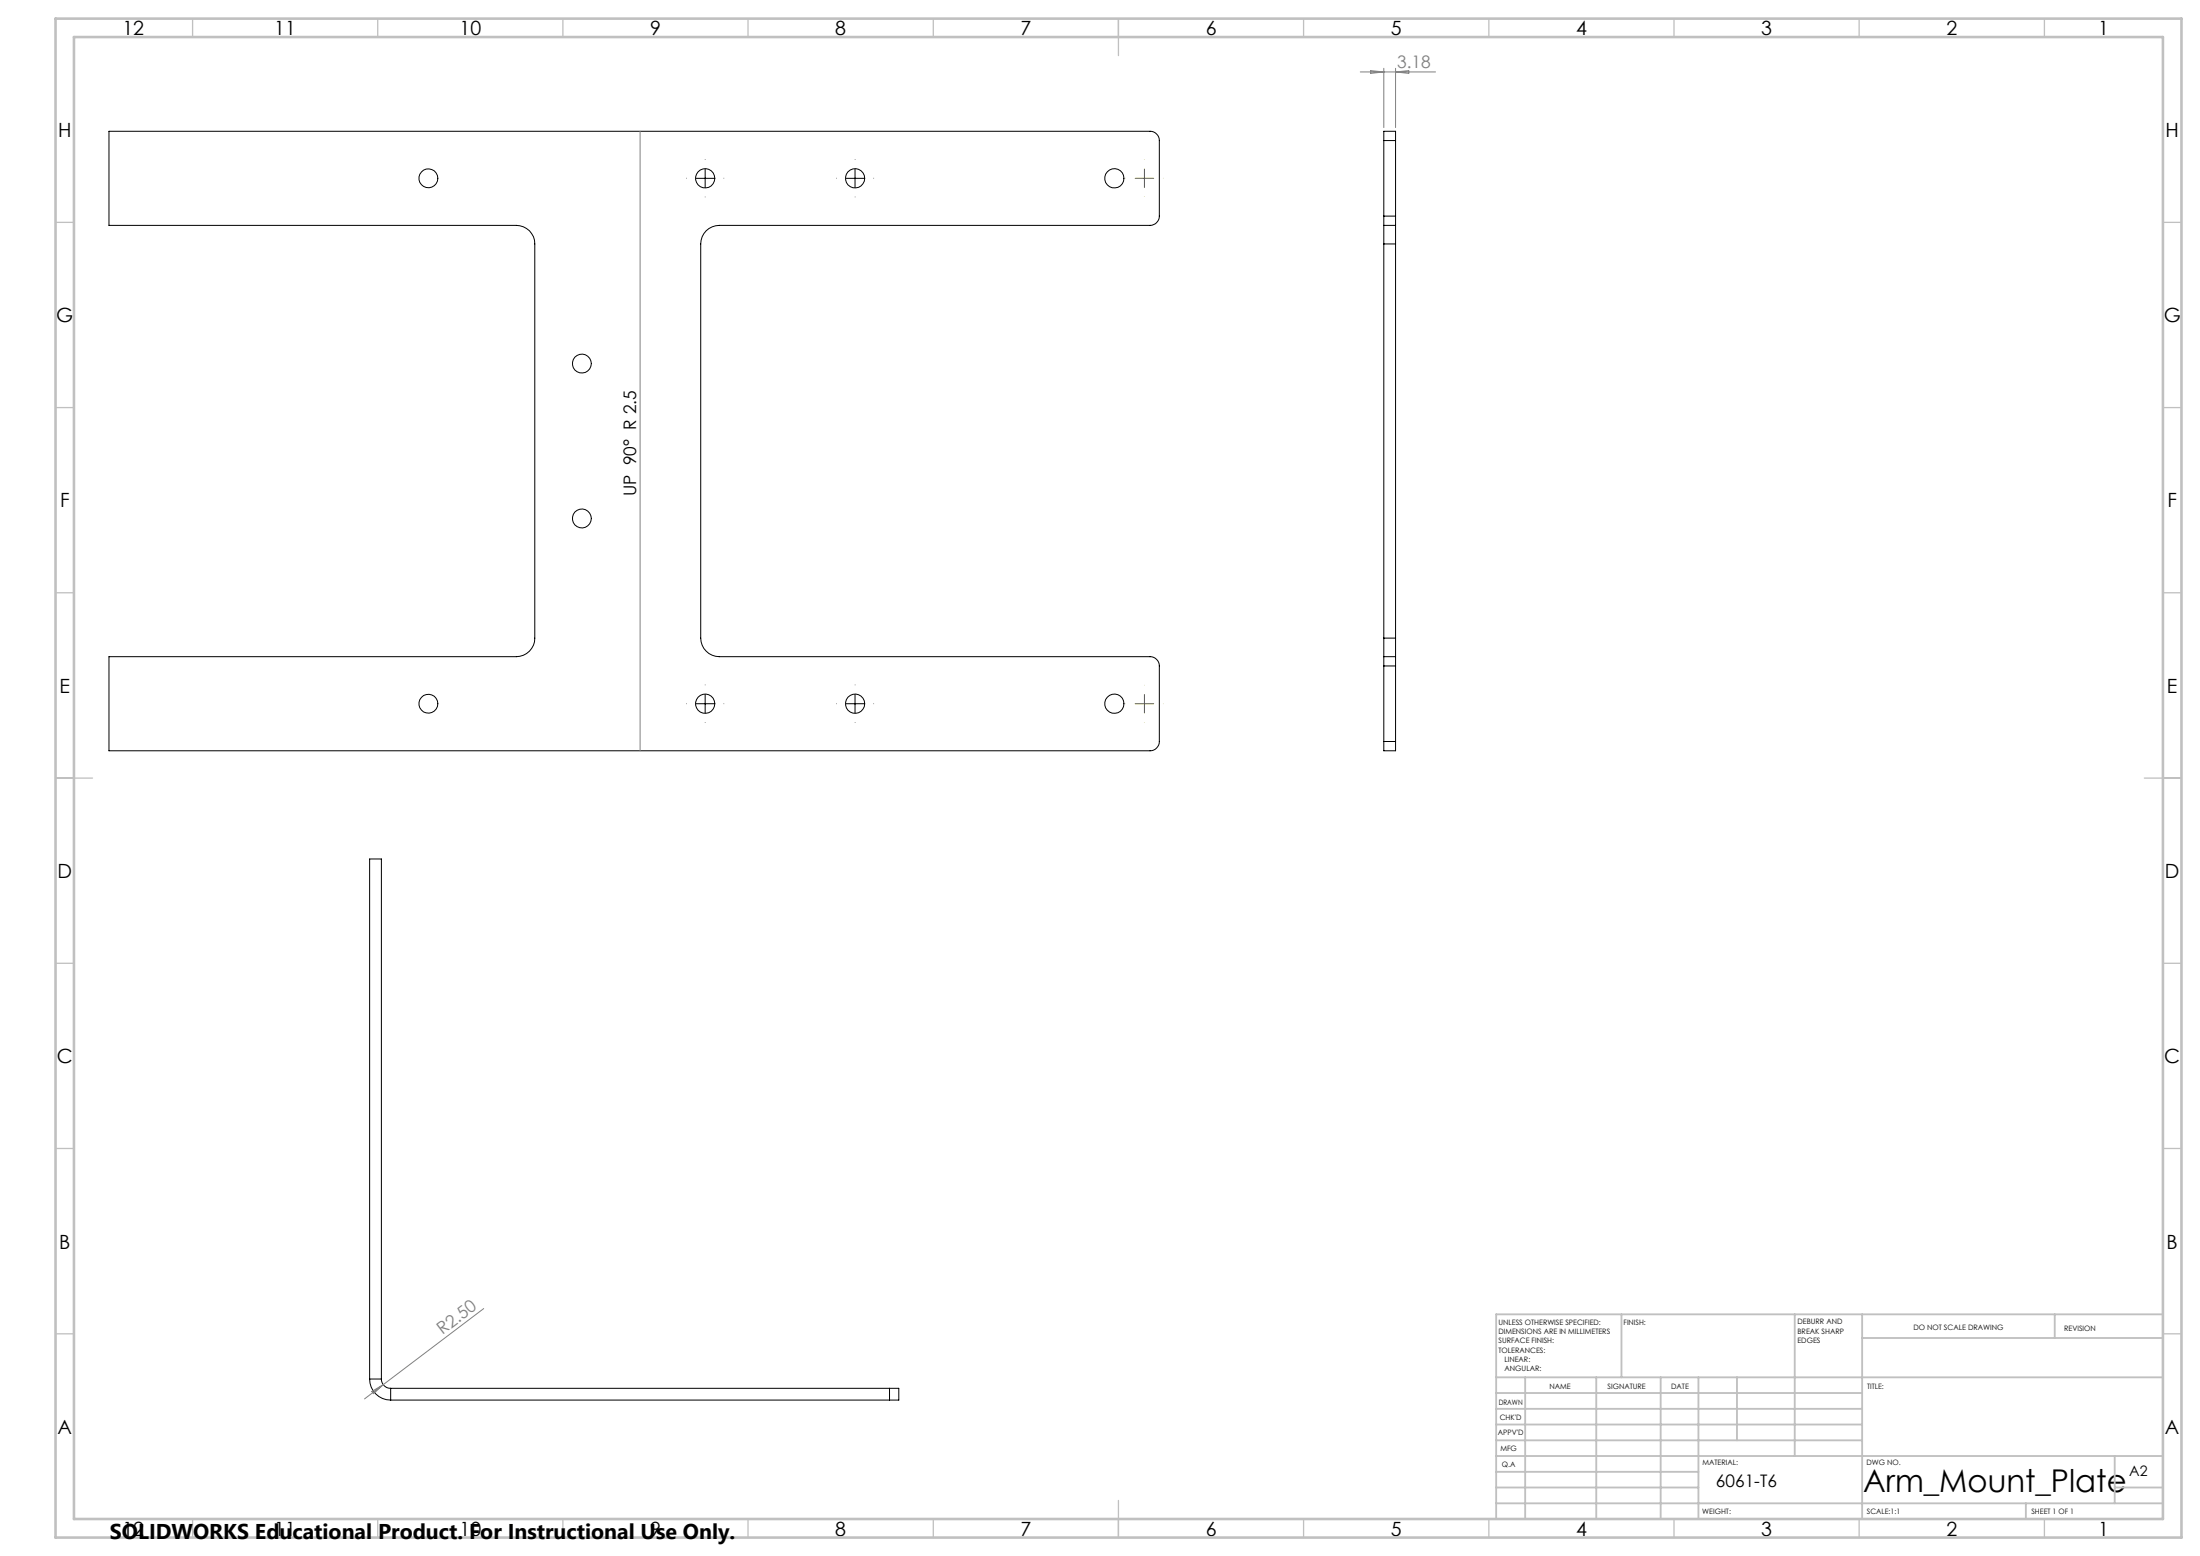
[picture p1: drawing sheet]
<svg xmlns="http://www.w3.org/2000/svg" width="594mm" height="420mm" viewBox="0 0 594 420" stroke-linecap="round" stroke-linejoin="round" font-family="sans-serif">
<g fill="none" stroke="#000" stroke-width=".27">
<path d="M29.4 35.4h281.1a2.53 2.53 0 0 1 2.5 2.5v20.4a2.53 2.53 0 0 1-2.5 2.5h-116.3a5 5 0 0 0-5 5v106.4a5.1 5.1 0 0 0 5 5.1h116.3a2.53 2.53 0 0 1 2.5 2.5v20.3a2.53 2.53 0 0 1-2.5 2.6h-281.1v-25.4h110a5 5 0 0 0 5-5.1v-106.4a4.9 4.9 0 0 0-5-5h-110zM373.6 37.9v-2.5h3.2v2.5M373.6 37.9v20.4M373.6 37.9h3.2M376.8 37.9v20.4M187.9 48.1h5M190.4 45.6v5M228.4 48.1h5M230.9 45.6v5M373.6 58.3v2.5M373.6 58.3h3.2M376.8 58.3v2.5"/>
<path d="M373.6 60.8v5M373.6 60.8h3.2M373.6 65.8v106.4M373.6 65.8h3.2M376.8 60.8v5M376.8 65.8v106.4M373.6 177.3v2.5M373.6 172.2v5.1M373.6 177.3h3.2M373.6 179.8v20.3M373.6 179.8h3.2M373.6 172.2h3.2"/>
<path d="M376.8 177.3v2.5M376.8 172.2v5.1M376.8 179.8v20.3M187.9 190h5M190.4 187.4v5.1M228.4 190h5M230.9 187.4v5.1M373.6 200.1v2.6h3.2v-2.6M373.6 200.1h3.2M99.8 372.2a5.7 5.7 0 0 0 5.7 5.7M99.8 372.2h3.2M99.8 372.2v-140.3h3.2v140.3"/>
<path d="M103 372.2a2.47 2.47 0 0 0 2.5 2.5M105.5 374.7v3.2M105.5 374.7h134.7M105.5 377.9h134.7M240.2 374.7h2.5v3.2h-2.5M240.2 374.7v3.2"/>
<circle cx="115.7" cy="48.1" r="2.55"/>
<circle cx="190.4" cy="48.1" r="2.61"/>
<circle cx="230.9" cy="48.1" r="2.6"/>
<circle cx="300.9" cy="48.1" r="2.6"/>
<circle cx="157.1" cy="98.1" r="2.55"/>
<circle cx="157.1" cy="139.9" r="2.55"/>
<circle cx="115.7" cy="190" r="2.56"/>
<circle cx="190.4" cy="190" r="2.61"/>
<circle cx="230.9" cy="190" r="2.6"/>
<circle cx="300.9" cy="190" r="2.6"/>
</g>
<g fill="none" stroke="#000" stroke-width=".27" stroke-dasharray="15.2 1.3 1.3 1.3" stroke-linecap="butt">
<path d="M185.4 48.1h-.1M190.4 43.1v-.1M190.4 53.1v.1M195.4 48.1h.1M225.9 48.1h-.1M230.9 43.1v-.1M230.9 53.1v.1M235.9 48.1h.1M185.4 189.9h-.1M190.4 184.9v-.1M190.4 194.9v.1M195.4 189.9h.1"/>
<path d="M225.9 189.9h-.1M230.9 184.9v-.1M230.9 194.9v.1M235.9 189.9h.1"/>
</g>
<path d="M309 53.1v.1M314 48.1h.1M309 194.9v.1M314 189.9h.1" fill="none" stroke="#808000" stroke-width=".27" stroke-dasharray="15.2 1.3 1.3 1.3" stroke-linecap="butt"/>
<path d="M367.3 19.4h20.3M370.1 19.1l3.5 .3-3.5 .4zM373.6 18.4v16M376.8 18.4v16M376.8 19.4l3.6-.3v.7zM172.8 35.4v167.3M130.6 353.2l-32.2 24.4M100.4 375.6l3.1-1.8-2.6 2.4z" fill="none" stroke="#808080" stroke-width=".27"/>
<path d="M306.5 48.1h5M309 45.6v5M306.5 190h5M309 187.4v5.1" fill="none" stroke="#808000" stroke-width=".27"/>
<g fill="none" stroke="#c0c0c0" stroke-width=".35">
<path d="M52 5v5M102 5v5M152 5v5M202 5v5M252 5v5M302 5v10M352 5v5M402 5v5M452 5v5M502 5v5M552 5v5M15 60h5"/>
<path d="M584 60h5M15 110h5M584 110h5M15 160h5M584 160h5M15 210h10M579 210h10M15 260h5M584 260h5M15 310h5M584 310h5M15 360h5"/>
<path d="M584 360h5M52 410v5M102 410v5M152 410v5M202 410v5M252 410v5M302 405v10M352 410v5M402 410v5M452 410v5M502 410v5M552 410v5"/>
</g>
<g fill="none" stroke="#c0c0c0" stroke-width=".5">
<path d="M437.8 354.8v17M484.6 354.8v38.2M502.8 354.8v55.2M554.8 354.8v6.4M584 354.8h-180v55.2M404 371.8h180M404 376h98.8M411.8 371.8v38.2M431 371.8v38.2M448.4 371.8v38.2M458.6 371.8v38.2M469 371.8v17"/>
<path d="M502.8 361.2h81.2M404 388.8h98.8M404 384.5h98.8M404 380.3h98.8M404 397.3h54.6M404 393h180M571 393v12.8M404 405.8h180M404 401.5h54.6M547 405.8v4.2M571 401.5h13"/>
</g>
<path d="M15 5h574v410h-574zM20 10h564v400h-564z" fill="none" stroke="#c0c0c0" stroke-width=".7"/>
<text font-size="8.5" x="503" y="402.7">Arm_Mount_Plate</text>
<text font-size="5.8" x="29.7" y="415.3">SOLIDWORKS Educational Product. For Instructional Use Only.</text>
<g font-size="5.3">
<text x="33.1" y="9.5">12</text>
<text x="74.1" y="9.5">11</text>
<text x="124.1" y="9.5">10</text>
<text x="175.5" y="9.5">9</text>
<text x="225.5" y="9.5">8</text>
<text x="275.5" y="9.5">7</text>
<text x="325.5" y="9.5">6</text>
<text x="375.5" y="9.5">5</text>
<text x="425.5" y="9.5">4</text>
<text x="475.5" y="9.5">3</text>
<text x="525.5" y="9.5">2</text>
<text x="566.5" y="9.5">1</text>
<text x="15.7" y="37">H</text>
<text x="584.7" y="37">H</text>
<text x="15.2" y="87">G</text>
<text x="584.2" y="87">G</text>
<text x="16.2" y="137">F</text>
<text x="585.2" y="137">F</text>
<text x="16.1" y="187">E</text>
<text x="585.1" y="187">E</text>
<text x="15.5" y="237">D</text>
<text x="584.5" y="237">D</text>
<text x="15.4" y="287">C</text>
<text x="584.4" y="287">C</text>
<text x="16" y="337.1">B</text>
<text x="585" y="337.1">B</text>
<text x="15.5" y="387">A</text>
<text x="584.5" y="387">A</text>
<text x="33.1" y="414.5">12</text>
<text x="74.1" y="414.5">11</text>
<text x="124.1" y="414.5">10</text>
<text x="175.5" y="414.5">9</text>
<text x="225.5" y="414.5">8</text>
<text x="275.5" y="414.5">7</text>
<text x="325.5" y="414.5">6</text>
<text x="375.5" y="414.5">5</text>
<text x="425.5" y="414.5">4</text>
<text x="475.5" y="414.5">3</text>
<text x="525.5" y="414.5">2</text>
<text x="566.5" y="414.5">1</text>
</g>
<g font-size="4.7" fill="#808080">
<text x="377.3" y="18.4">3.18</text>
<text x="119.5" y="360.3" transform="rotate(-37 119.5 360.3)">R2.50</text>
</g>
<g font-size="4.7">
<text x="171.7" y="134" transform="rotate(-90 171.7 134)">UP 90° R 2.5</text>
<text x="463.3" y="401.3">6061-T6</text>
</g>
<text font-size="3.9" x="574.9" y="398.5">A2</text>
<g font-size="2">
<text x="404.6" y="357.6">UNLESS OTHERWISE SPECIFIED:</text>
<text x="438.4" y="357.6">FINISH:</text>
<text x="485.3" y="357.5">DEBURR AND</text>
<text x="485.3" y="360">BREAK SHARP</text>
<text x="516.6" y="359">DO NOT SCALE DRAWING</text>
<text x="557.3" y="359.2">REVISION</text>
<text x="404.6" y="360.1">DIMENSIONS ARE IN MILLIMETERS</text>
<text x="404.6" y="362.6">SURFACE FINISH:</text>
<text x="404.6" y="365.1">TOLERANCES:</text>
<text x="485.3" y="362.5">EDGES</text>
<text x="406.2" y="367.6">LINEAR:</text>
<text x="406.2" y="370.1">ANGULAR:</text>
<text x="418.3" y="375">NAME</text>
<text x="434" y="374.9">SIGNATURE</text>
<text x="451.2" y="374.9">DATE</text>
<text x="504.1" y="374.9">TITLE:</text>
<text x="404.6" y="379.1">DRAWN</text>
<text x="404.9" y="383.3">CHK'D</text>
<text x="404.4" y="387.4">APPV'D</text>
<text x="405.1" y="391.8">MFG</text>
<text x="405.5" y="396">Q.A</text>
<text x="459.6" y="395.5">MATERIAL:</text>
<text x="504" y="395.5">DWG NO.</text>
<text x="459.6" y="408.5">WEIGHT:</text>
<text x="504.1" y="408.6">SCALE:1:1</text>
<text x="548.5" y="408.6">SHEET 1 OF 1</text>
</g>
</svg>
